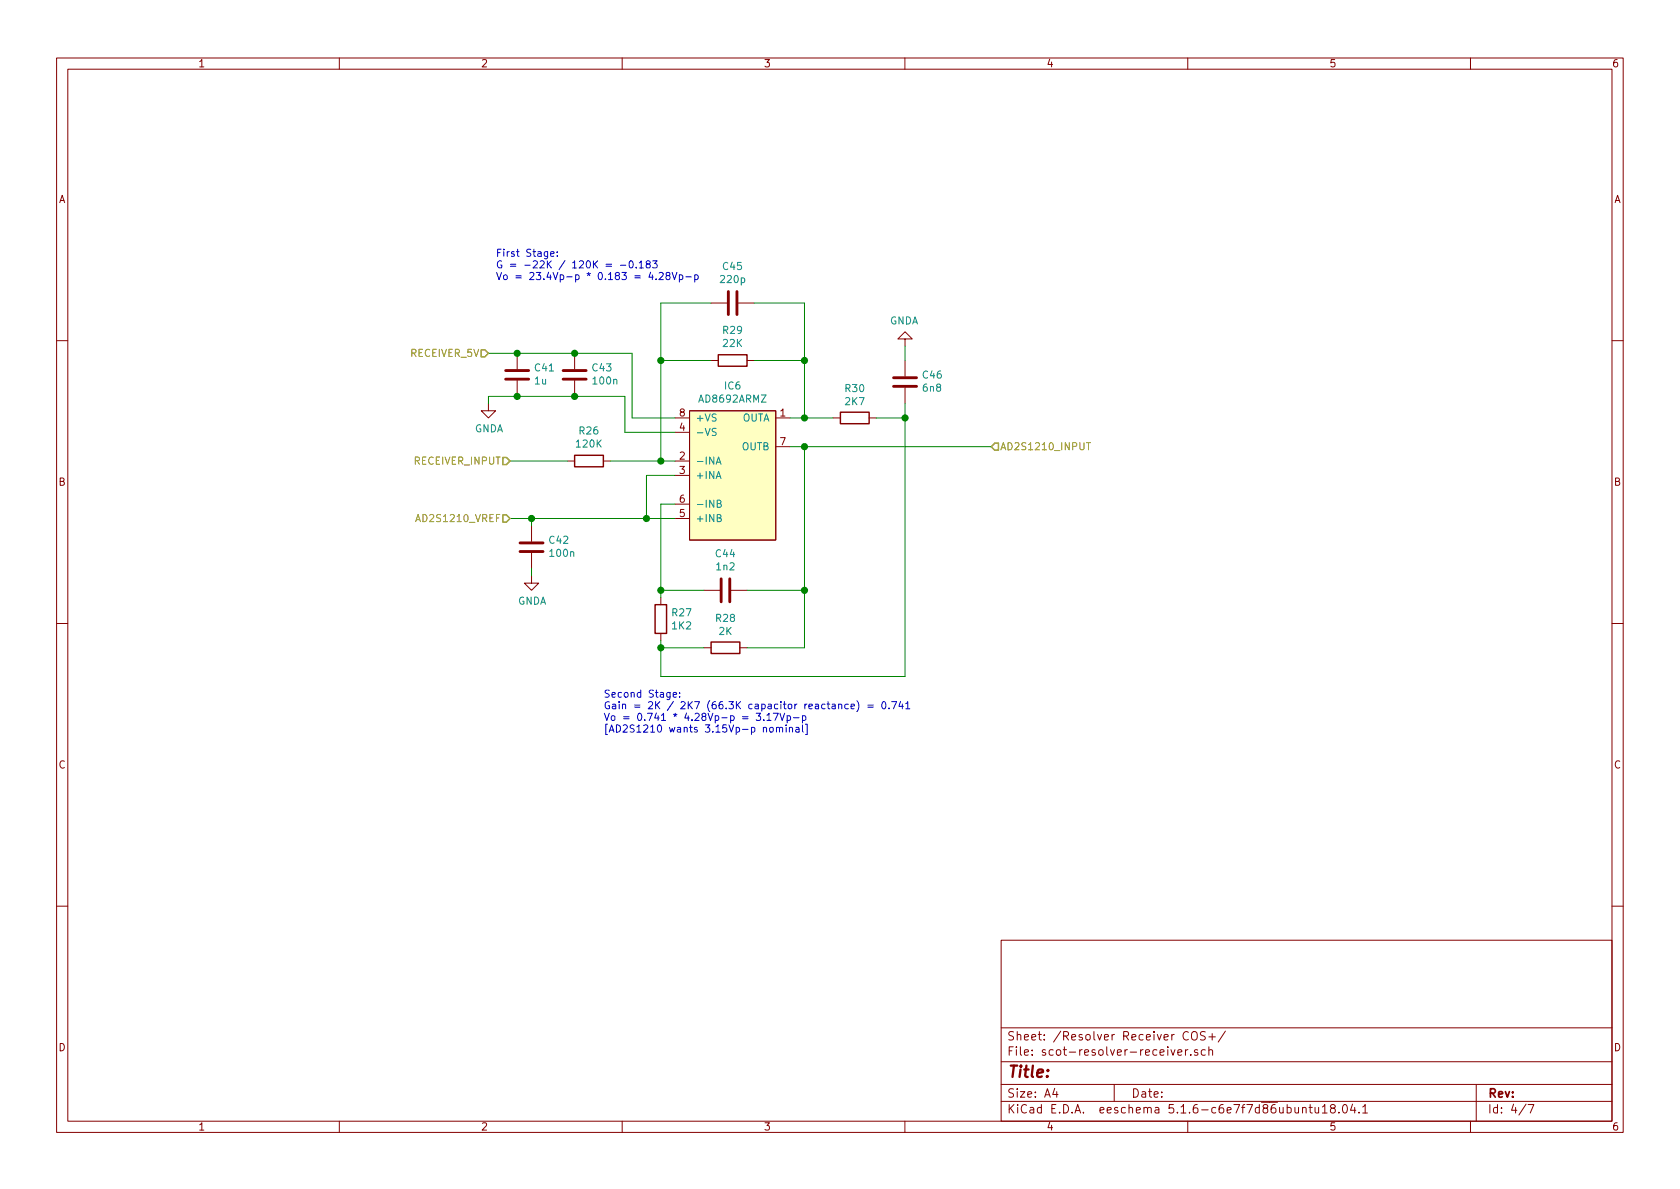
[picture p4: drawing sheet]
<svg xmlns="http://www.w3.org/2000/svg" width="297mm" height="210mm" viewBox="0 0 297 210" stroke-linecap="round" stroke-linejoin="round" font-family="sans-serif">
<g fill="none" stroke="#840000" stroke-width=".18">
<path d="M10 10.3h277v189.9h-277zM12 12.2h273v186.1h-273zM60 10.3v1.9M110 10.3v1.9M160 10.3v1.9M210 10.3v1.9M260 10.3v1.9M125.7 53.6h2.8M130.6 53.6h2.7M160 59.9h1.3l-1.3-1.2-1.3 1.2h1.3v1.3M10 60.2h2M86.4 71.4v1.2h1.2l-1.2 1.3-1.3-1.3h1.3"/>
<path d="M91.4 62.5v2.8M91.4 67.3v2.8M101.6 62.5v2.8M101.6 67.3v2.8M119.4 73.9h2.5M119.4 76.4h2.5M121.9 72.6h15.3v22.9h-15.3zM125.7 63.7h1.3M132.1 63.7h1.2M137.2 73.9h2.5M137.2 79h2.5M147.3 73.9h1.3"/>
<path d="M153.7 73.9h1.2M160 63.7v2.8M160 68.6v2.8M285 60.2h2M94 93v2.8M94 97.8v2.8M100.3 81.5h1.3M106.7 81.5h1.2M119.4 81.5h2.5M119.4 84.1h2.5M119.4 89.1h2.5M119.4 91.7h2.5"/>
<path d="M10 110.3h2M94 101.8v1.3h1.2l-1.2 1.3-1.3-1.3h1.3M116.8 105.7v1.2M116.8 112v1.3M124.5 114.5h1.2M124.5 104.4h2.8M129.3 104.4h2.8M130.8 114.5h1.3M285 110.3h2M10 160.2h2M177 166.3h108v32h-108zM285 160.2h2"/>
<path d="M60 198.3v1.9M110 198.3v1.9M160 198.3v1.9M177 194.8h108M177 191.8h108M177 187.8h108M177 181.8h108M186.5 192.5l-.4 1h1M186.8 193v1M197 191.8v3M207 185.6l.4 1 .3-1M208.3 186.1l.7-.1-.1-.3-.4-.1-.2 .2v.7h.6"/>
<path d="M209.6 185.6v1M210 198.3v1.9M210 185.6l-.4 .3M210.1 182.6a.7 .7 0 0 0-.9 .2 .7 .7 0 0 0 .1 .9 .55 .55 0 0 0 .8 .1M210.5 186.5v.1M210.7 182.6a.5 .5 0 0 1 .6-.2 .5 .5 0 0 1 .4 .5v.5a.51 .51 0 0 1-.5 .5 .51 .51 0 0 1-.5-.5zM211.8 185.7a.37 .37 0 0 0-.6 .1l.1 .2 .5 .2v.1l-.2 .3-.4-.1M213.1 185.7l-.4-.1-.3 .3 .1 .6 .2 .1 .4-.1M213.1 182.5l-.6-.1-.3 .3 .1 .3 .7 .4v.4a.62 .62 0 0 1-.8 0M213.7 185.7h.1a.37 .37 0 0 1 .6 .1v.8M213.7 185.1v1.5M213.7 183.4h1.2"/>
<path d="M214.3 182.8v1.1M216.7 182.3l-1.3 2M230.3 196l.2-.2 .4 .1v.9M231.4 195.8h.6M231.6 195.3v1.3l.4 .2M232.5 195.8v.8a.37 .37 0 0 0 .6 .1M233.1 195.8v1M233.8 195.8l.4-.5v1.5M233.8 196.8h.8M235.5 196l-.3-.3 .1-.2 .2-.2 .4 .1 .2 .2-.1 .2-.6 .2a.48 .48 0 0 0-.1 .7l.2 .1 .5-.1a.48 .48 0 0 0-.1-.7h-.1M236.7 196.7v.1M237.5 195.5l.2-.2a.81 .81 0 0 1 .6 .6 .81 .81 0 0 1-.3 .8l-.1 .1a.79 .79 0 0 1-.4-1.3z"/>
<path d="M239.1 195.2l-.3 1.1h.9M239.5 195.8v1M240.3 196.7v.1M240.9 195.8l.5-.5v1.5M240.9 196.8h.9M260 198.3v1.9M261 191.8v6.5M269.8 195.2l-1.2 2M270.2 195.3h1l-.6 1.5"/>
</g>
<path d="M127 62.7h5.1v2.1h-5.1zM148.6 72.9h5.1v2h-5.1zM101.6 80.5h5.1v2h-5.1zM115.8 106.9h2.1v5.1h-2.1zM125.7 113.5h5.1v2.1h-5.1z" fill="none" stroke="#840000" stroke-width=".25"/>
<path d="M121.9 72.6h15.3v22.9h-15.3z" fill="#ffffc2" stroke="#ffffc2" stroke-width=".18"/>
<path d="M126.6 75.8l-.5-.1-.1 .2v.3l.5 .3 .1 .3-.2 .2h-.5M126.6 82.1l.5-1.3 .4 1.3M126.7 81.7h.7M126.8 89h.6l.1-.2-.1-.2-.6-.2v1.3h.5l.2-.1v-.3l-.3-.3M126.8 91.6l.6-.1 .1-.2-.1-.2-.6-.1v1.2h.5l.2-.1v-.3l-.3-.2" fill="none" stroke="#008484" stroke-width=".18"/>
<path d="M128.8 51.6v4M130.3 51.6v4M89.4 65.5h4.1M89.4 67.1h4.1M99.6 65.5h4M99.6 67.1h4M158 66.8h4.1M158 68.3h4.1M91.9 96h4.1M91.9 97.5h4.1M127.5 102.4v4M129 102.4v4" fill="none" stroke="#840000" stroke-width=".51"/>
<g fill="none" stroke="#008400" stroke-width=".18">
<path d="M125.7 53.6h-8.9v27.9M133.3 53.6h8.9v20.3M86.4 62.5h25.4v11.4h7.6M86.4 71.4v-1.3h24.1v6.3h8.9M116.8 63.7h8.9M133.3 63.7h8.9M139.7 73.9h7.6M139.7 79h35.6M142.2 79v35.5h-10.1M154.9 73.9h5.1M160 71.4v48.2h-43.2v-6.3M160 61.2v2.5"/>
<path d="M90.2 81.5h10.1M90.2 91.7h29.2M94 91.7v1.3M107.9 81.5h11.5M119.4 89.1h-2.6v16.6M119.4 84.1h-5.1v7.6M94 100.6v1.2M116.8 104.4h7.7M116.8 114.5h7.7M132.1 104.4h10.1"/>
</g>
<path d="M192.1 78.3h.7M192.5 78.3v1.2M73.5 92.2l.4-1.2 .4 1.2M73.6 91.9h.6" fill="none" stroke="#848400" stroke-width=".18"/>
<path d="M85.1 61.8h.6l.7 .7-.7 .6h-.6zM175.3 79l.6-.6h.6v1.2h-.6zM88.9 91.1h.6l.7 .6-.7 .6h-.6zM88.9 80.9h.6l.7 .6-.7 .7h-.6z" fill="none" stroke="#848400" stroke-width=".25"/>
<g fill="none" stroke="#0000c2" stroke-width=".18">
<path d="M97.4 44.9l.6-.1-.1-.3h-.3l-.2 .2v.6h.5M98.5 45.2v.1M98.5 44.5v.2M107.2 46.7h.9M107.2 47.1h.9M109.7 46.9h1M111.3 46.2l.2-.1a.69 .69 0 0 1 .5 .7 .69 .69 0 0 1-.5 .6l-.2-.1-.1-.4zM112.5 47.3v.1M113 46.5l.4-.4v1.3M113 47.4h.8M114.5 46.7l-.2-.1v-.4l.2-.1 .4 .1v.4l-.5 .1-.2 .2v.3l.3 .2 .4-.1 .1-.1-.1-.4-.2-.1M115 48.1l-.3 .9h.8"/>
<path d="M115.3 48.6v.8M115.4 46.1h.8l-.5 .5 .4 .1v.6l-.2 .1-.5-.1M116 49.3v.1M116.5 48.3l.5-.1 .3 .3-.8 .9h.8M118 48.7l-.2-.1v-.3l.2-.1 .4 .1v.3l-.5 .2-.1 .2v.2l.2 .2h.4l.1-.2-.1-.4-.2-.1M118.8 48.2l.5 1.2 .4-1.2M120.1 48.7l.4-.1 .2 .2-.1 .6h-.5M120.1 48.6v1.3M121.3 49h.9M122.8 48.7l.4-.1 .2 .2-.1 .6h-.5M122.8 48.6v1.3M119 122.9l.6-.1v-.3l-.4-.1-.2 .2 .1 .6h.5"/>
<path d="M120.2 123.2v.1M120.2 122.5v.1M133.7 126.1h.8l-.4 .5 .3 .1v.6l-.5 .1-.2-.1M135.1 127.3v.1M135.6 126.5l.4-.4v1.3M135.6 127.4h.7M136.2 128.7l.3-.1 .2 .1-.1 .7-.3 .1-.2-.3zM136.7 126.1h.9l-.6 1.3M137.3 128.7l.2-.1 .3 .1v.8M137.3 128.6v.9M137.8 128.8l.2-.2 .3 .1 .1 .8M137.9 126.1l.4 1.3 .4-1.3"/>
<path d="M139 128.2v.1M139 128.6v.9M139.2 126.6h.3l.3 .2-.2 .5h-.4M139.2 126.6v1.2M139.6 128.7l.2-.1 .3 .1v.8M139.6 128.6v.9M140.3 126.9h1M140.7 128.7h.5l.1 .8M141.3 128.9l-.5 .1-.1 .2 .1 .3 .5-.1M141.9 126.6h.3l.3 .2-.1 .5h-.5M141.9 128.2v1.1l.2 .2M141.9 126.6v1.2"/>
<path d="M142.4 128.1h.3v1.8h-.3M148.3 124.6l.2-.1 .3 .1v.7M148.3 124.5v.8M150 124.6l-.4-.1-.2 .2 .1 .6h.5M150.5 124.9l.6-.1-.1-.2-.4-.1-.1 .2v.6h.5M151.5 123.9a1.4 1.4 0 0 1 0 1.9M153.4 124.7h1M153.4 125h1M156.1 124.1h.1a.67 .67 0 0 1 .5 .6 .67 .67 0 0 1-.5 .6 .83 .83 0 0 1-.1-1.2zM157.2 125.2v.1M157.7 124.1h.8l-.5 1.2M159.2 124l-.3 .9h.8"/>
<path d="M159.5 124.5v.8M160.1 124.4l.4-.3v1.2M160.1 125.3h.8"/>
</g>
<g fill="#008400" stroke="#008400" stroke-width=".25">
<circle cx="94" cy="91.7" r=".51"/>
<circle cx="114.3" cy="91.7" r=".51"/>
<circle cx="142.2" cy="104.4" r=".51"/>
<circle cx="101.6" cy="70.1" r=".51"/>
<circle cx="91.4" cy="70.1" r=".51"/>
<circle cx="116.8" cy="104.4" r=".51"/>
<circle cx="116.8" cy="114.5" r=".51"/>
<circle cx="101.6" cy="62.5" r=".51"/>
<circle cx="91.4" cy="62.5" r=".51"/>
<circle cx="160" cy="73.9" r=".51"/>
<circle cx="116.8" cy="81.5" r=".51"/>
<circle cx="142.2" cy="79" r=".51"/>
<circle cx="142.2" cy="63.7" r=".51"/>
<circle cx="116.8" cy="63.7" r=".51"/>
<circle cx="142.2" cy="73.9" r=".51"/>
</g>
<text font-size="2.8" fill="#840000" x="178" y="190.5">Title:</text>
<g font-size="2.1" fill="#840000">
<text x="178" y="184">Sheet: /Resolver Receiver COS+/</text>
<text x="178" y="186.7">File: scot-resolver-receiver.sch</text>
<text x="178" y="196.9">KiCad E.D.A. eeschema 5.1.6-c6e7f7d86ubuntu18.04.1</text>
<text x="178" y="194.1">Size: A4</text>
<text x="200" y="194.1">Date:</text>
<text x="263" y="194.1">Rev:</text>
<text x="263" y="196.9">Id: 4/7</text>
</g>
<g font-size="1.8" fill="#840000">
<text x="35" y="11.9">1</text>
<text x="85" y="11.9">2</text>
<text x="135" y="11.9">3</text>
<text x="185" y="11.9">4</text>
<text x="235" y="11.9">5</text>
<text x="285" y="11.9">6</text>
<text x="10.4" y="35.9">A</text>
<text x="285.4" y="35.9">A</text>
<text x="120.2" y="73.7">8</text>
<text x="120.2" y="76.2">4</text>
<text x="137.9" y="73.7">1</text>
<text x="120.2" y="81.3">2</text>
<text x="120.2" y="83.8">3</text>
<text x="137.9" y="78.7">7</text>
<text x="10.4" y="85.9">B</text>
<text x="120.2" y="88.9">6</text>
<text x="285.4" y="85.9">B</text>
<text x="120.2" y="91.4">5</text>
<text x="10.4" y="135.9">C</text>
<text x="285.4" y="135.9">C</text>
<text x="10.4" y="185.9">D</text>
<text x="285.4" y="185.9">D</text>
<text x="35" y="199.9">1</text>
<text x="85" y="199.9">2</text>
<text x="135" y="199.9">3</text>
<text x="185" y="199.9">4</text>
<text x="235" y="199.9">5</text>
<text x="285" y="199.9">6</text>
</g>
<g font-size="1.8" fill="#0000c2">
<text x="87.6" y="45.4">First Stage:</text>
<text x="87.6" y="47.5">G = -22K / 120K = -0.183</text>
<text x="87.6" y="49.5">Vo = 23.4Vp-p * 0.183 = 4.28Vp-p</text>
<text x="106.7" y="123.4">Second Stage:</text>
<text x="106.7" y="125.4">Gain = 2K / 2K7 (66.3K capacitor reactance) = 0.741</text>
<text x="106.7" y="127.5">Vo = 0.741 * 4.28Vp-p = 3.17Vp-p</text>
<text x="106.7" y="129.5">[AD2S1210 wants 3.15Vp-p nominal]</text>
</g>
<g font-size="1.8" fill="#008484">
<text x="127.9" y="47.7">C45</text>
<text x="127.5" y="50.1">220p</text>
<text x="127.9" y="59">R29</text>
<text x="157.3" y="57.4">GNDA</text>
<text x="94.6" y="65.7">C41</text>
<text x="104.8" y="65.7">C43</text>
<text x="127.9" y="61.4">22K</text>
<text x="94.6" y="68">1u</text>
<text x="105" y="68">100n</text>
<text x="123.7" y="71.2">AD8692ARMZ</text>
<text x="128.2" y="68.9">IC6</text>
<text x="149.5" y="69.3">R30</text>
<text x="149.5" y="71.6">2K7</text>
<text x="163.2" y="66.9">C46</text>
<text x="163.3" y="69.3">6n8</text>
<text x="83.9" y="76.4">GNDA</text>
<text x="102.5" y="76.8">R26</text>
<text x="122.9" y="74.5">+VS</text>
<text x="122.9" y="77.1">-VS</text>
<text x="131.1" y="74.5">OUTA</text>
<text x="102" y="79.1">120K</text>
<text x="122.9" y="82.2">-INA</text>
<text x="131.1" y="79.6">OUTB</text>
<text x="122.9" y="84.7">+INA</text>
<text x="122.9" y="89.8">-INB</text>
<text x="122.9" y="92.3">+INB</text>
<text x="97.2" y="96.2">C42</text>
<text x="97.4" y="98.5">100n</text>
<text x="126.6" y="98.5">C44</text>
<text x="126.7" y="100.9">1n2</text>
<text x="91.5" y="106.9">GNDA</text>
<text x="118.9" y="109">R27</text>
<text x="118.9" y="111.3">1K2</text>
<text x="126.6" y="110">R28</text>
<text x="127.2" y="112.3">2K</text>
</g>
<g font-size="1.8" fill="#848400">
<text x="72.6" y="63.1">RECEIVER_5V</text>
<text x="73.3" y="82.2">RECEIVER_INPUT</text>
<text x="176.8" y="79.6">AD2S1210_INPUT</text>
<text x="74.3" y="92.3">AD2S1210_VREF</text>
</g>
</svg>
